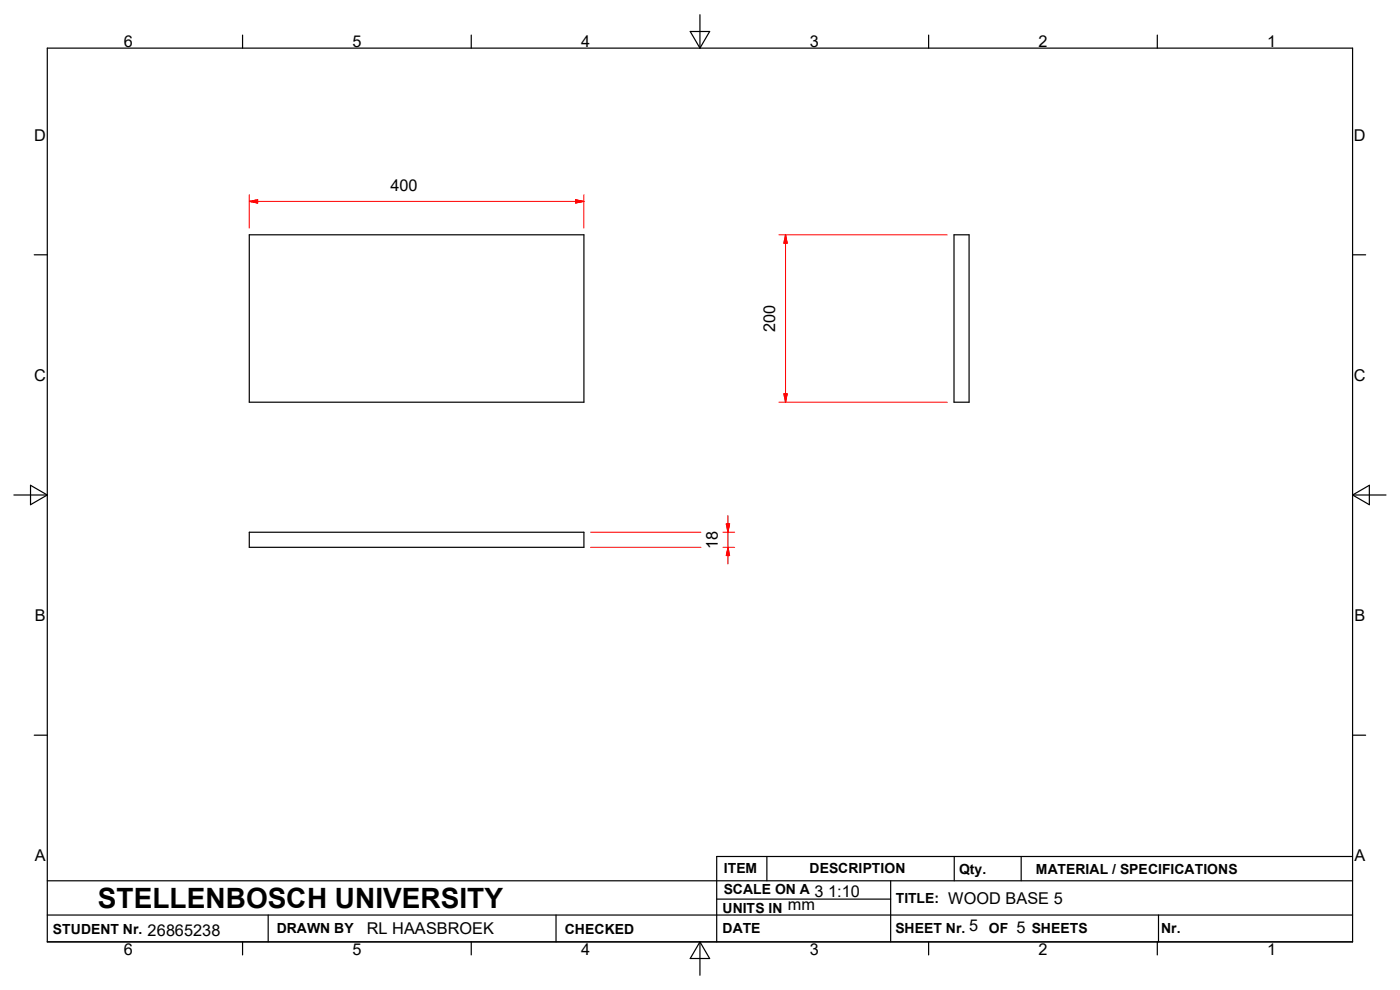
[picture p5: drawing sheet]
<svg xmlns="http://www.w3.org/2000/svg" width="297mm" height="210mm" viewBox="0 0 297 210" stroke-linecap="round" stroke-linejoin="round" font-family="sans-serif">
<g fill="none" stroke="#000" stroke-width=".25">
<path d="M10 10.2h277v189.6h-277zM51.5 7.4v2.8M100 7.4v2.8M146.4 6.7h4.2l-2.1 3.5zM148.5 3.1v7.1M197 7.4v2.8M245.5 7.4v2.8M7.3 54.1h2.7M52.9 49.8h71v35.5h-71zM202.4 49.8h3.2v35.5h-3.2zM287 54.1h2.7M2.9 105h7.1"/>
<path d="M6.5 102.9l3.5 2.1-3.5 2.1zM52.9 112.9h71v3.2h-71zM287 105h7M287 105l3.5-2.1v4.2zM7.3 156h2.7M287 156h2.7M10 186.8h277M10 194.1h277M51.5 199.8v2.8M56.9 194.1v5.7M100 199.8v2.8M118 194.1v5.7"/>
<path d="M148.5 199.8v7.1M148.5 199.8l2.1 3.5h-4.2zM152 190.7h37M162.7 181.7v5.1M189 186.8v13M197 199.8v2.8M202.4 181.7v5.1M216.6 181.7v5.1M245.5 199.8v2.8M245.8 194.1v5.7M287 181.7h-135v18.1"/>
</g>
<g fill="none" stroke="#f00" stroke-width=".21">
<path d="M52.9 42.7h71M52.9 42.7l1.8-.3v.7zM52.9 41.3v7.1M122.1 42.4l1.8 .3-1.8 .4zM123.9 41.3v7.1M165.2 49.8h35.8M166.7 49.8v35.5M166.7 49.8l.3 1.8h-.7zM165.2 85.3h35.8M166.3 83.5h.7l-.3 1.8zM125.3 112.9h23.4M125.3 116.1h23.4"/>
<path d="M153.4 112.9h2.5M153.4 116.1h2.5M154.1 111.1h.7l-.4 1.8zM154.4 109.4v10.2M154.4 116.1l.4 1.8h-.7z"/>
</g>
<g fill="#f00" stroke="#f00" stroke-width=".21">
<path d="M52.9 42.7l1.8-.3v.7z"/>
<path d="M122.1 42.4l1.8 .3-1.8 .4z"/>
<path d="M154.1 111.1h.7l-.4 1.8z"/>
<path d="M154.4 116.1l.4 1.8h-.7z"/>
<path d="M166.7 49.8l.3 1.8h-.7z"/>
<path d="M166.3 83.5h.7l-.3 1.8z"/>
</g>
<text font-size="5.9" x="20.8" y="192.7">STELLENBOSCH UNIVERSITY</text>
<g font-size="3.5">
<text x="26.2" y="9.9">6</text>
<text x="74.8" y="9.9">5</text>
<text x="123.3" y="9.9">4</text>
<text x="171.8" y="9.9">3</text>
<text x="220.3" y="9.9">2</text>
<text x="268.8" y="9.9">1</text>
<text x="7.3" y="29.8">D</text>
<text x="287.2" y="29.8">D</text>
<text x="82.8" y="40.6">400</text>
<text x="164.5" y="70.5" transform="rotate(-90 164.5 70.5)">200</text>
<text x="7.3" y="80.8">C</text>
<text x="287.2" y="80.8">C</text>
<text x="152.3" y="116.4" transform="rotate(-90 152.3 116.4)">18</text>
<text x="7.4" y="131.7">B</text>
<text x="287.3" y="131.7">B</text>
<text x="7.4" y="182.7">A</text>
<text x="287.3" y="182.7">A</text>
<text x="172.8" y="190.2">3 1:10</text>
<text x="201.2" y="191.7">WOOD BASE 5</text>
<text x="167.2" y="193">mm</text>
<text x="205.6" y="197.4">5</text>
<text x="215.6" y="197.9">5</text>
<text x="26.2" y="202.6">6</text>
<text x="31.3" y="198.5">26865238</text>
<text x="74.8" y="202.6">5</text>
<text x="77.8" y="198.2">RL HAASBROEK</text>
<text x="123.3" y="202.6">4</text>
<text x="171.8" y="202.6">3</text>
<text x="220.3" y="202.6">2</text>
<text x="268.8" y="202.6">1</text>
</g>
<g font-size="3">
<text x="153.6" y="185.1">ITEM</text>
<text x="171.7" y="185.3">DESCRIPTION</text>
<text x="203.5" y="185.4">Qty.</text>
<text x="219.8" y="185.3">MATERIAL / SPECIFICATIONS</text>
<text x="153.5" y="189.7">SCALE ON A</text>
<text x="190" y="191.6">TITLE:</text>
<text x="58.7" y="198">DRAWN BY</text>
<text x="153.3" y="193.6">UNITS IN</text>
<text x="153.3" y="198">DATE</text>
<text x="189.9" y="198">SHEET Nr.</text>
<text x="209.8" y="198">OF</text>
<text x="218.9" y="198">SHEETS</text>
<text x="246.3" y="197.9">Nr.</text>
<text x="11.2" y="198.1">STUDENT Nr.</text>
<text x="119.8" y="198.1">CHECKED</text>
</g>
</svg>
